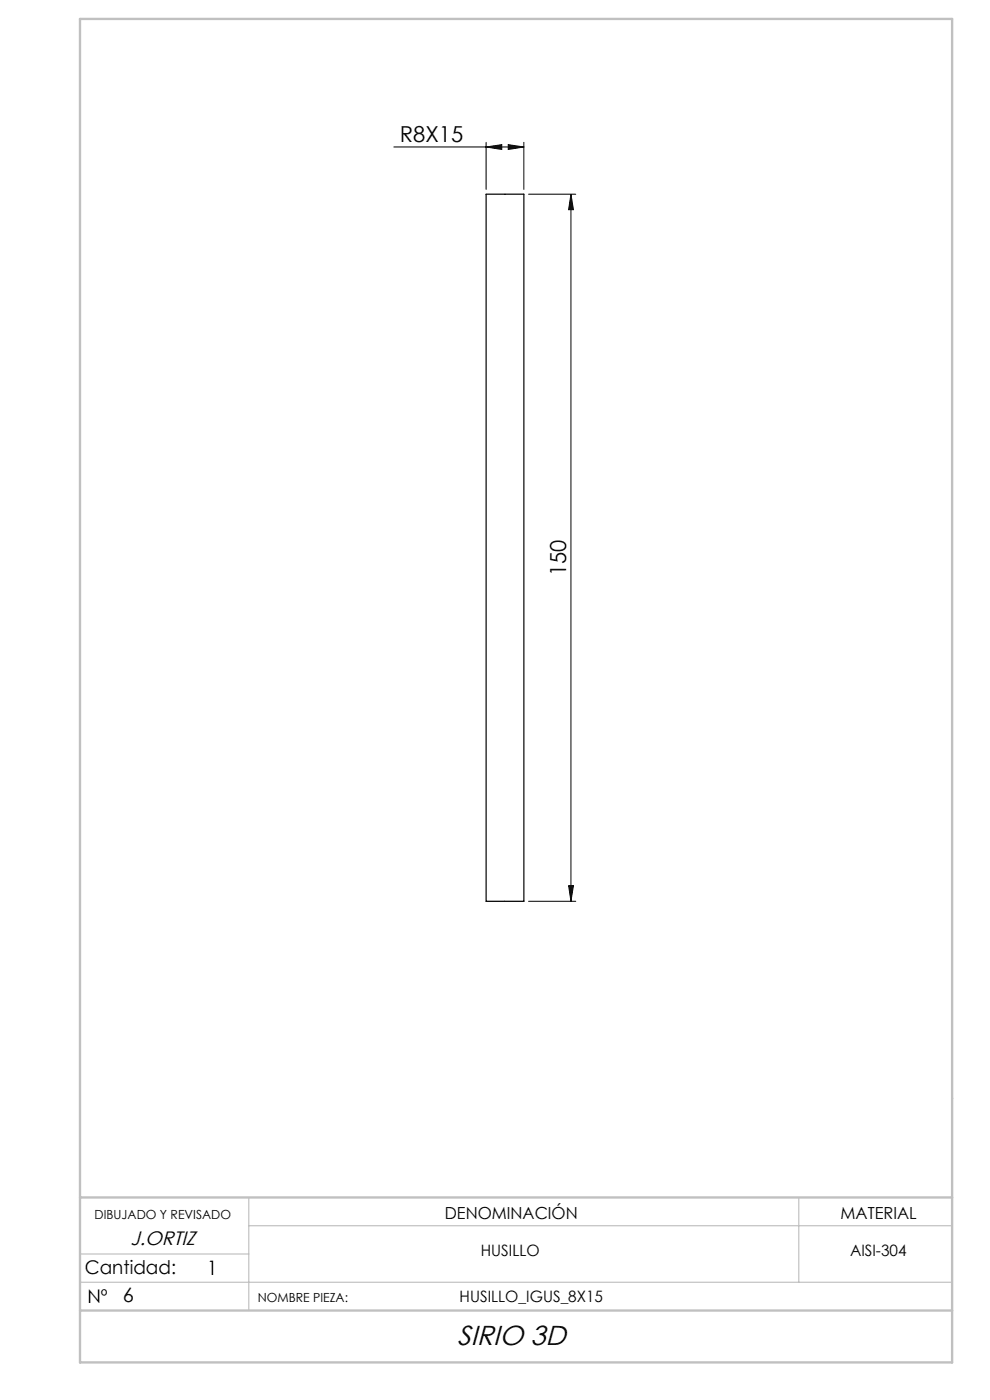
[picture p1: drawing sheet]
<svg xmlns="http://www.w3.org/2000/svg" width="210mm" height="297mm" viewBox="0 0 210 297" stroke-linecap="round" stroke-linejoin="round" font-family="sans-serif">
<path d="M83.5 31.2h27.6M103.1 31.2l3.3-.5v1zM103.1 30.2v10M107.8 30.7l3.3 .5-3.3 .5zM111.1 30.2v10M112.1 41.2h10M121.1 41.2l.5 3.3h-1zM121.1 41.2v150M112.1 191.2h10M120.6 187.9h1l-.5 3.3z" fill="none" stroke="#000" stroke-width=".21"/>
<path d="M52.8 254v24M169.4 254v18M17 272h185M17 266h35.8M52.8 260h149.2" fill="none" stroke="#c0c0c0" stroke-width=".25"/>
<path d="M17 4h185v285h-185zM17 254h185M17 278h185" fill="none" stroke="#c0c0c0" stroke-width=".5"/>
<g fill="#000">
<path d="M103.1 31.2l3.3-.5v1zM107.8 30.7l3.3 .5-3.3 .5z"/>
<path d="M120.6 187.9h1l-.5 3.3zM121.1 41.2l.5 3.3h-1z"/>
</g>
<path d="M103.1 41.2h8v150h-8z" fill="none" stroke="#000" stroke-width=".25"/>
<text font-size="5.8" x="97" y="285.2">SIRIO 3D</text>
<g font-size="4.7">
<text x="84.8" y="30.2">R8X15</text>
<text x="120.1" y="122.2" transform="rotate(-90 120.1 122.2)">150</text>
</g>
<g font-size="4.2">
<text x="43.9" y="270.4">1</text>
<text x="26" y="276.2">6</text>
</g>
<text font-size="4.1" x="27.7" y="264.1">J.ORTIZ</text>
<g font-size="4">
<text x="18" y="270.3">Cantidad:</text>
<text x="18.5" y="276.3">Nº</text>
</g>
<g font-size="3.5">
<text x="94.4" y="258.6">DENOMINACIÓN</text>
<text x="178.3" y="258.6">MATERIAL</text>
</g>
<g font-size="3.3">
<text x="102" y="266.4">HUSILLO</text>
<text x="180.3" y="266.4">AISI-304</text>
<text x="97.5" y="276.1">HUSILLO_IGUS_8X15</text>
</g>
<g font-size="2.7">
<text x="20.1" y="258.6">DIBUJADO Y REVISADO</text>
<text x="54.7" y="276.1">NOMBRE PIEZA:</text>
</g>
</svg>
